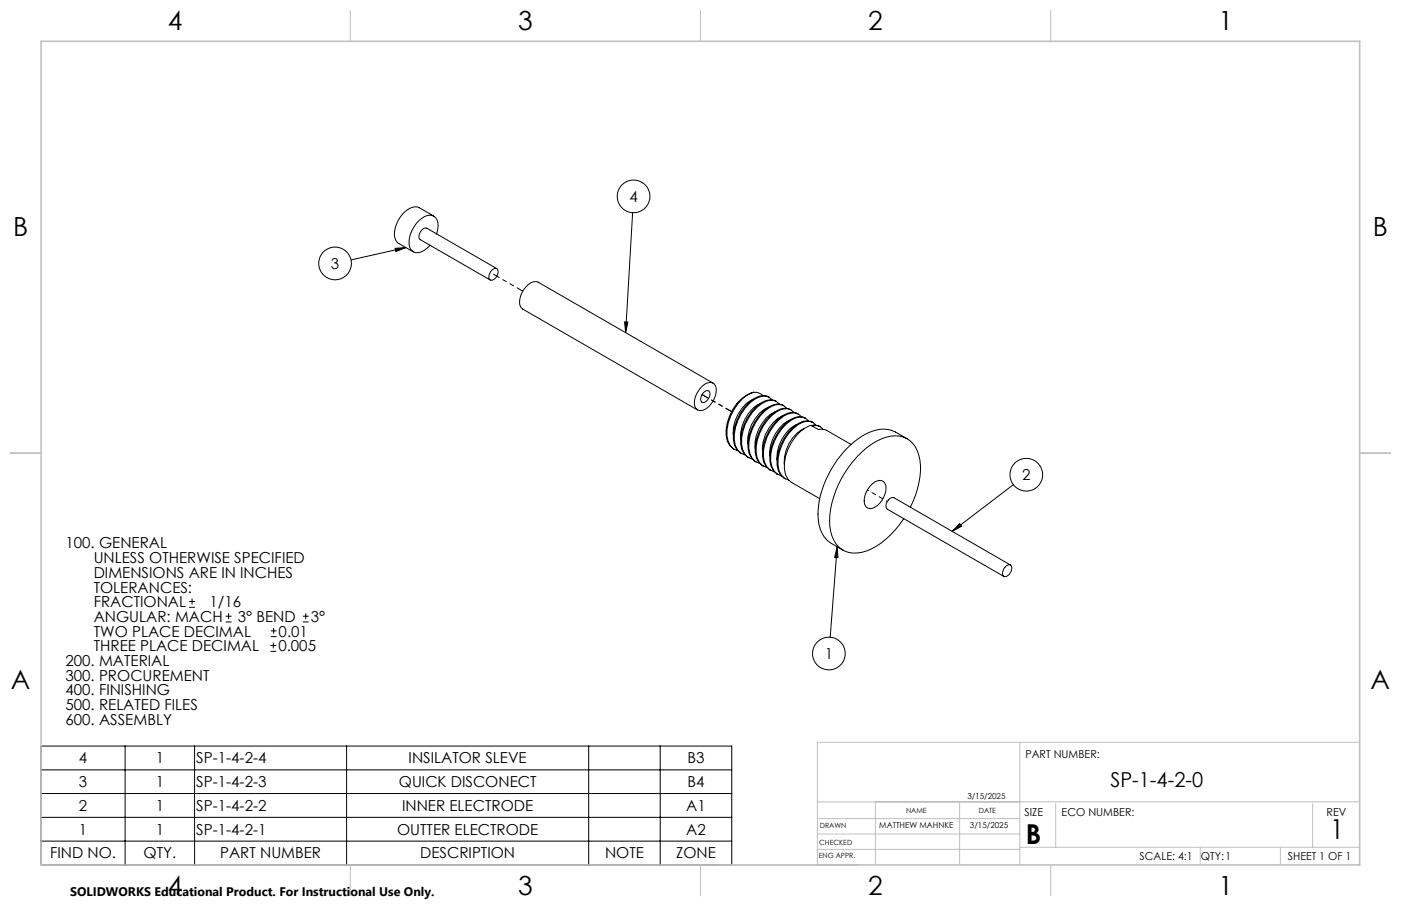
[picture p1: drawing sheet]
<svg xmlns="http://www.w3.org/2000/svg" width="432mm" height="279mm" viewBox="0 0 432 279" stroke-linecap="round" stroke-linejoin="round" font-family="sans-serif">
<g fill="none" stroke="#000" stroke-width=".31">
<path d="M121.8 76.6l3.3-.3-3.1 1.3zM125.1 76.3l-16.9 3.9M133.7 66.6l-4.5-2.5a4.2 4.2 0 0 0-4.6 1.4 9.2 9.2 0 0 0-2.9 8l.8 1.3 4.9 2.8M134.5 72.1l.2-.5a4.3 4.3 0 0 0-.9-4.9 4 4 0 0 0-4.8 1.4 9.2 9.2 0 0 0-2.8 8 2.48 2.48 0 0 0 3.7 1.5l1.7-1 .9-1M195 65.6l-2.2 37M151.4 83.5a1.15 1.15 0 0 1 2.1-.2 2.69 2.69 0 0 1-2.2 3.1 1.87 1.87 0 0 1 .1-2.9zM153.1 82.8l-21.5-12.4a2.39 2.39 0 0 0-2.2 3.4l21.7 12.6M192.5 99.3h1l-.7 3.3zM216.5 119a2.35 2.35 0 0 1 4.2 .4 6.7 6.7 0 0 1-4.7 7.2 2.25 2.25 0 0 1-1.9-3.1 7.8 7.8 0 0 1 2.4-4.5zM219.8 118.1l-53.9-31.1a3.4 3.4 0 0 0-4 1.7 6.1 6.1 0 0 0-1.4 6l.6 .6 53.9 31.1M216.6 121.3a1.23 1.23 0 0 1 2.1-.4 2.7 2.7 0 0 1-2 3.2l-.4-.1a2 2 0 0 1 .3-2.7zM226 138.4l.3 .2"/>
<path d="M228.3 139.7l.3 .2M232.1 123.2a11.6 11.6 0 0 0-6.1 11M232.3 121a12.8 12.8 0 0 0-8.1 15l.7 1.4 1.2 1M232.3 121a11.8 11.8 0 0 0-7.1 7.3 10.3 10.3 0 0 0-.1 9.1l1 1 1.4 .6M232.3 121a3.3 3.3 0 0 1 2.8 1M234.3 124.5a11.7 11.7 0 0 0-6 11.1M236.6 125.7a11.7 11.7 0 0 0-6.1 11.2M236.8 122.4a3.9 3.9 0 0 0-4.5 .5 15 15 0 0 0-6.3 12.7 4.8 4.8 0 0 0 2.3 4.1M236.8 122.3l.3 .2M237.9 123.4a3.7 3.7 0 0 0-5.3-.3 14.3 14.3 0 0 0-6 14.2 4 4 0 0 0 3.1 3M238.9 127a11.8 11.8 0 0 0-6.1 11.4M239 123.7a3.9 3.9 0 0 0-4.4 .5 14.3 14.3 0 0 0-6 14.4 4.4 4.4 0 0 0 2.2 2.6"/>
<path d="M239 123.6l.3 .2M240.2 124.6a3.7 3.7 0 0 0-5.4-.2 14.2 14.2 0 0 0-5.9 14.2 4 4 0 0 0 3.1 3M241.1 128.3a11.8 11.8 0 0 0-6.1 11M241.3 125a4 4 0 0 0-4.5 .6 14.3 14.3 0 0 0-5.9 14.3 4.8 4.8 0 0 0 2.1 2.6M241.3 125l.3 .1M242.4 125.9a3.7 3.7 0 0 0-5.3-.2 14.8 14.8 0 0 0-6.3 12.5 4.6 4.6 0 0 0 3.4 4.7M243.3 129.6a11.7 11.7 0 0 0-6 10.9M243.5 126.3a4 4 0 0 0-4.4 .6 14.9 14.9 0 0 0-6.3 12.6 4.6 4.6 0 0 0 2.2 4.1M243.6 126.3l.2 .1M244.7 127.2a3.7 3.7 0 0 0-5.3-.2 14.4 14.4 0 0 0-6 14.2 4 4 0 0 0 3 3M245.5 131a11.6 11.6 0 0 0-6 10.9M245.8 127.6a3.9 3.9 0 0 0-4.5 .5 14.3 14.3 0 0 0-5.9 14.4l.7 1.4 1.2 1"/>
<path d="M245.8 127.5l.3 .2M246.9 128.6a3.7 3.7 0 0 0-5.3-.3 14.2 14.2 0 0 0-6 14.2 4 4 0 0 0 3.1 3M247.8 132.3a11.5 11.5 0 0 0-6 11M248 128.9a3.9 3.9 0 0 0-4.4 .5 14.3 14.3 0 0 0-6 14.4l.8 1.4 1.1 1M248 128.8l.3 .2M249.2 129.8a3.7 3.7 0 0 0-5.4-.2 15 15 0 0 0-6.3 12.5 4.6 4.6 0 0 0 3.4 4.7M250.6 130.3a4.1 4.1 0 0 0-4.8 .4 15 15 0 0 0-6.3 12.7 4.9 4.9 0 0 0 2.5 4.3M251.4 131.1a3.7 3.7 0 0 0-5.3-.2 14.4 14.4 0 0 0-6 14.2 3.8 3.8 0 0 0 3.1 3M252.8 131.6a4 4 0 0 0-4.8 .4 14.2 14.2 0 0 0-5.9 14.4l.8 1.4 1 .9 8.7 5.1M253.6 132.4a2.8 2.8 0 0 0-3.3-1.1l1.9 1.2 1-.2 1.5 .5M254.8 132.7l7.5 4.4M279.6 135.3a15.8 15.8 0 0 0-6.1-2.9 14.8 14.8 0 0 0-11.4 4.9 31.5 31.5 0 0 0-10 21.2 9.8 9.8 0 0 0 4.1 9.1l3.6 2.1"/>
<path d="M235 143.6l.3 .2M237.3 144.9l.3 .2M239.5 146.2l.3 .2M269 149.1a2.27 2.27 0 0 1 2.2-1 2.27 2.27 0 0 1 1.8 1.6 6.6 6.6 0 0 1-4.7 7.1 2.34 2.34 0 0 1-1.9-3.3 7.6 7.6 0 0 1 2.6-4.4zM280.6 156.4a24.3 24.3 0 0 0 2.6-16 7.5 7.5 0 0 0-10.2-5.5 26.6 26.6 0 0 0-14.6 14.4 23.1 23.1 0 0 0-2 15.9 7.4 7.4 0 0 0 9.3 5.1 24 24 0 0 0 12.9-10.4M312.3 149.5l-18.8 14.4M258 168.6l.3 3.3h-1.1zM258 168.6l-2.1 27.9M295.8 161.5l.6 .8-2.9 1.6zM309.7 174.9a1.18 1.18 0 0 1 2.1-.2 2.75 2.75 0 0 1-2.2 3.1 1.8 1.8 0 0 1 .1-2.9zM311.4 174.2l-35.9-20.7a2.35 2.35 0 0 0-2 3.5l35.9 20.8M58.3 187.3h1.8"/>
<path d="M58.3 185.5h1.8M59.2 184.6v1.8M69.6 191.8h1.8M69.6 190h1.8M70.4 189.1v1.8M83.4 199.1h1.8M83.5 196.3h1.7M83.5 194.6h1.7M84.2 198.2v1.8M84.3 193.7v1.7M93.3 191.8h1.8M93.3 190h1.8"/>
<path d="M94.2 189.1v1.8M83.4 200.9h1.8M12.7 230.1h212.8v36.6h-212.8zM12.7 237.4h212.8M38.6 230.1v36.6M60 230.1v36.6M106.8 230.1v36.6M181.4 230.1v36.6M203.5 230.1v36.6M12.7 244.7h212.8M12.7 252.1h212.8M12.7 259.4h212.8"/>
<circle cx="195.3" cy="60.5" r="5"/>
<circle cx="103.3" cy="81.2" r="5"/>
<circle cx="316.3" cy="146.4" r="5"/>
<circle cx="255.5" cy="201.6" r="5"/>
</g>
<path d="M161.1 89.8l-9-5.2" fill="none" stroke="#000" stroke-width=".31" stroke-dasharray="6.3 1.3 1.3 1.3 1.3 1.3" stroke-dashoffset="4.3"/>
<path d="M267.3 151.1l6.2 3.6" fill="none" stroke="#000" stroke-width=".31" stroke-dasharray="6.3 1.3 1.3 1.3 1.3 1.3" stroke-dashoffset="6"/>
<path d="M216.4 121.7l9.1 5.3" fill="none" stroke="#000" stroke-width=".31" stroke-dasharray="6.3 1.3 1.3 1.3 1.3 1.3" stroke-dashoffset="4.2"/>
<g fill="none" stroke="#c0c0c0" stroke-width=".31">
<path d="M107.9 3.2v9.5M215.9 3.2v9.5M323.8 3.2v9.5M3.1 139.7h9.6M419.1 139.7h9.5M314.3 228.9v37.8M419.1 228.9h-167.2v37.8M251.9 257.2h62.4M251.9 252.4h62.4M269.8 247.3v19.4M295.8 247.7v19M325.4 247.8v13.5"/>
<path d="M404.6 247.8v13.5M419.1 247.3h-167.2M107.9 266.7v9.6M215.9 266.7v9.6M221.7 266.7h42.9M251.9 261.9h62.4M314.5 261.3h104.6M323.8 266.7v9.6M369.9 261.3v5.4M394.6 261.3v5.4"/>
</g>
<path d="M12.7 12.7h406.4v254h-406.4z" fill="none" stroke="#c0c0c0" stroke-width=".5"/>
<path d="M192.5 99.3h1l-.7 3.3zM295.8 161.5l.6 .8-2.9 1.6zM258 168.6l.3 3.3h-1.1zM121.8 76.6l3.3-.3-3.1 1.3z" fill="#000"/>
<g font-size="8.5">
<text x="316.2" y="260.2">B</text>
<text x="410" y="258.9">1</text>
</g>
<g font-size="8.1">
<text x="51.7" y="9.3">4</text>
<text x="159.7" y="9.3">3</text>
<text x="267.6" y="9.3">2</text>
<text x="375.6" y="9.3">1</text>
<text x="4" y="72.8">B</text>
<text x="423.1" y="72.8">B</text>
<text x="3.3" y="212.5">A</text>
<text x="422.4" y="212.5">A</text>
<text x="51.7" y="276">4</text>
<text x="159.7" y="276">3</text>
<text x="267.6" y="276">2</text>
<text x="375.6" y="276">1</text>
</g>
<text font-size="6.3" x="342.2" y="242.7">SP-1-4-2-0</text>
<g font-size="4.7">
<text x="194" y="62.2">4</text>
<text x="102" y="82.9">3</text>
<text x="315" y="148.1">2</text>
<text x="20.2" y="169.1">100. GENERAL</text>
<text x="28.9" y="173.7">UNLESS OTHERWISE SPECIFIED</text>
<text x="28.9" y="178.2">DIMENSIONS ARE IN INCHES</text>
<text x="28.9" y="182.7">TOLERANCES:</text>
<text x="28.9" y="187.2">FRACTIONAL</text>
<text x="28.9" y="191.8">ANGULAR: MACH</text>
<text x="64.6" y="187.2">1/16</text>
<text x="73.3" y="191.8">3° BEND</text>
<text x="95.8" y="191.8">3°</text>
<text x="28.9" y="196.3">TWO PLACE DECIMAL</text>
<text x="85.9" y="196.3">0.01</text>
<text x="28.9" y="200.8">THREE PLACE DECIMAL</text>
<text x="85.8" y="200.8">0.005</text>
<text x="254.2" y="203.2">1</text>
<text x="20.2" y="205.4">200. MATERIAL</text>
<text x="20.2" y="209.9">300. PROCUREMENT</text>
<text x="20.2" y="214.4">400. FINISHING</text>
<text x="20.2" y="218.9">500. RELATED FILES</text>
<text x="20.2" y="223.5">600. ASSEMBLY</text>
<text x="24.3" y="235.4">4</text>
<text x="48" y="235.4">1</text>
<text x="60.5" y="235.4">SP-1-4-2-4</text>
<text x="125.9" y="235.4">INSILATOR SLEVE</text>
<text x="211.9" y="235.4">B3</text>
<text x="24.3" y="242.7">3</text>
<text x="48" y="242.7">1</text>
<text x="60.5" y="242.7">SP-1-4-2-3</text>
<text x="122.9" y="242.7">QUICK DISCONECT</text>
<text x="211.9" y="242.7">B4</text>
<text x="24.3" y="250.1">2</text>
<text x="48" y="250.1">1</text>
<text x="60.5" y="250.1">SP-1-4-2-2</text>
<text x="123.9" y="250.1">INNER ELECTRODE</text>
<text x="211.5" y="250.1">A1</text>
<text x="24.3" y="257.4">1</text>
<text x="48" y="257.4">1</text>
<text x="60.5" y="257.4">SP-1-4-2-1</text>
<text x="122.4" y="257.4">OUTTER ELECTRODE</text>
<text x="211.5" y="257.4">A2</text>
<text x="15.5" y="264.7">FIND NO.</text>
<text x="44.2" y="264.7">QTY.</text>
<text x="67.8" y="264.7">PART NUMBER</text>
<text x="129.5" y="264.7">DESCRIPTION</text>
<text x="186.5" y="264.7">NOTE</text>
<text x="208.4" y="264.7">ZONE</text>
</g>
<text font-size="3.8" x="21.6" y="276.3">SOLIDWORKS Educational Product. For Instructional Use Only.</text>
<g font-size="3.4">
<text x="316" y="233.6">PART NUMBER:</text>
<text x="315.8" y="251.6">SIZE</text>
<text x="327.2" y="251.6">ECO NUMBER:</text>
<text x="408.9" y="251.7">REV</text>
<text x="351.2" y="265.2">SCALE: 4:1</text>
<text x="370.1" y="265.3">QTY:1</text>
<text x="396.9" y="265.2">SHEET 1 OF 1</text>
</g>
<g font-size="2.5">
<text x="298.1" y="246.4">3/15/2025</text>
<text x="271" y="255.4">MATTHEW MAHNKE</text>
<text x="299" y="255.4">3/15/2025</text>
</g>
<g font-size="2.2">
<text x="279.3" y="250.8">NAME</text>
<text x="301.7" y="250.8">DATE</text>
<text x="252.7" y="255.4">DRAWN</text>
<text x="252.5" y="260.5">CHECKED</text>
<text x="252.4" y="264.7">ENG APPR.</text>
</g>
</svg>
